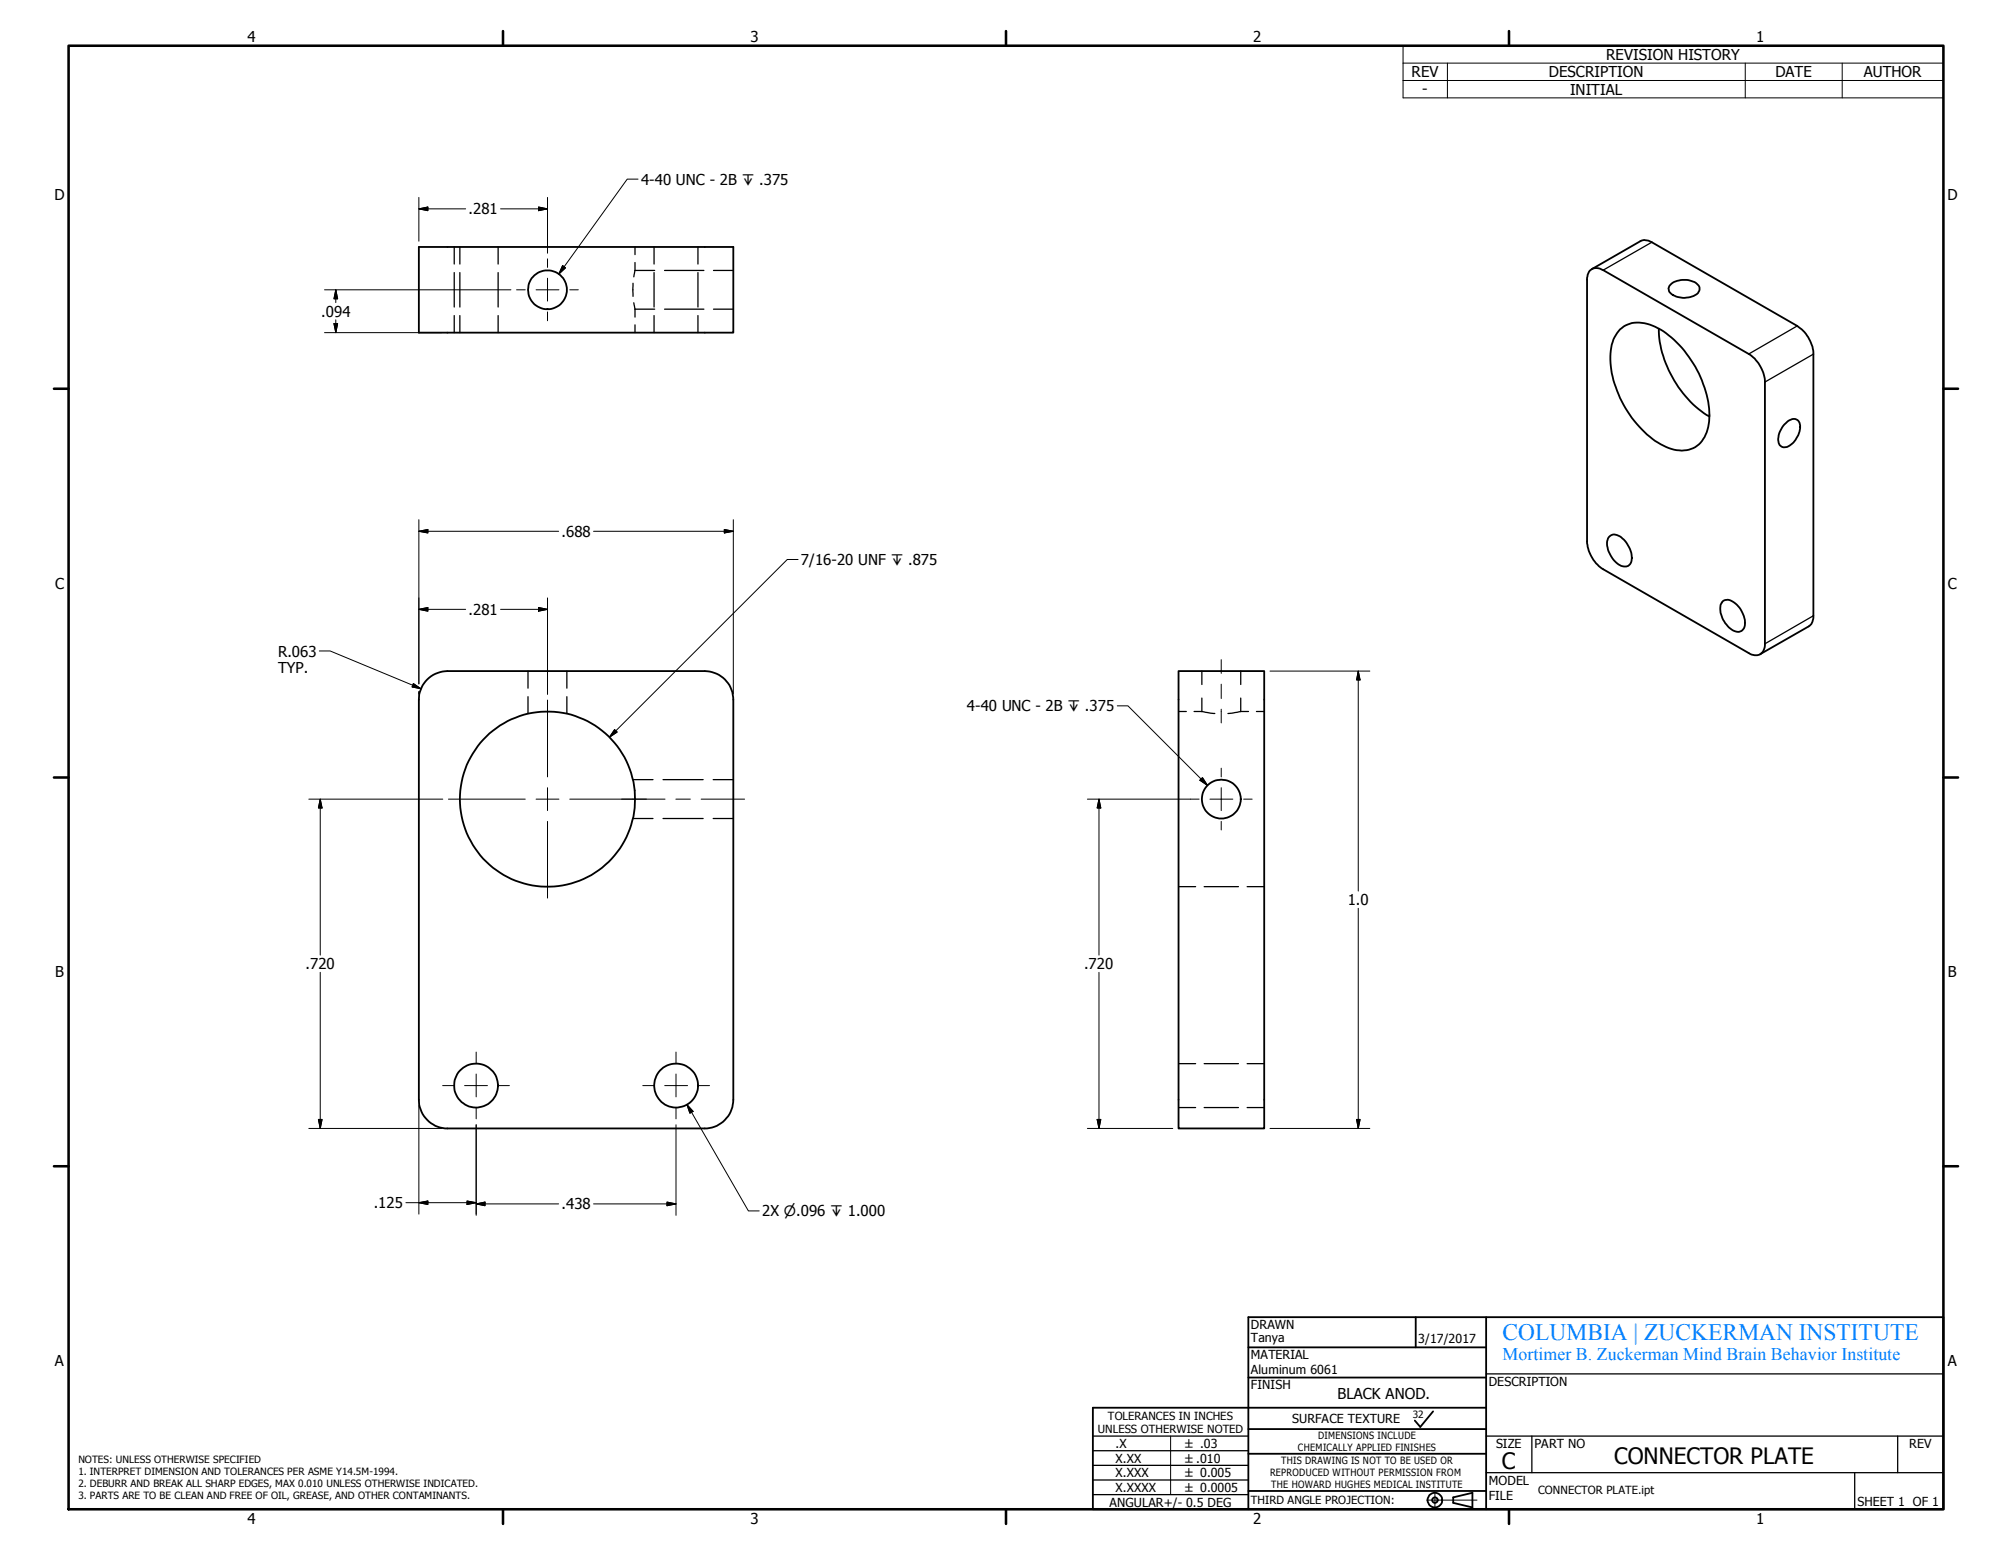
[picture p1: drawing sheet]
<svg xmlns="http://www.w3.org/2000/svg" width="279mm" height="216mm" viewBox="0 0 279 216" stroke-linecap="round" stroke-linejoin="round" font-family="sans-serif">
<g fill="none" stroke="#000" stroke-width=".25">
<path d="M58.2 34.3h43.6v11.9h-43.6zM220.9 37.5a1.47 1.47 0 0 1 1.7 0l20.2 11.6a5 5 0 0 1 2.3 3.9v36.4a1.36 1.36 0 0 1-.7 1.4 1.36 1.36 0 0 1-1.6-.1l-20.2-11.7a5 5 0 0 1-2.2-3.8v-36.6l.1-.5zM221.1 37.4l6.7-3.9a1.72 1.72 0 0 1 1.6 .1l20.2 11.7a4.9 4.9 0 0 1 2.2 3.9v36.3a1.61 1.61 0 0 1-.6 1.5l-6.8 3.8M232.1 39.4a3 3 0 0 1 3.8 .2 1.09 1.09 0 0 1-1 1.6 2.67 2.67 0 0 1-3.1-.9l-.1-.3 .1-.2zM225 45.7a4 4 0 0 1 4.5-.5 13 13 0 0 1 5.9 5.7 12.8 12.8 0 0 1 1.8 8.4 3.7 3.7 0 0 1-3.3 3.2 7.4 7.4 0 0 1-5.6-2.5 14.9 14.9 0 0 1-4.7-10.5 5.6 5.6 0 0 1 1.4-3.8zM230.4 45.6a15.2 15.2 0 0 0 7 12.2M247.8 58.9a1.51 1.51 0 0 1 1.8-.6 1.97 1.97 0 0 1-.1 2.5 1.82 1.82 0 0 1-2.1 1.2 1.73 1.73 0 0 1-.2-2.2zM223.5 74.5a1.43 1.43 0 0 1 2 .4l.2 .2a3.1 3.1 0 0 1 .7 3.1 1.2 1.2 0 0 1-1.8 0 3.4 3.4 0 0 1-1.3-3.4zM59.3 94.3a4 4 0 0 1 2.8-1.1h35.8a4 4 0 0 1 3.9 3.9v55.6a4 4 0 0 1-3.9 4h-35.8a4 4 0 0 1-3.9-4v-55.6a4.1 4.1 0 0 1 1.1-2.8zM163.7 93.2h11.9v63.5h-11.9zM239.2 83.5a1.19 1.19 0 0 1 1.6 .2 3.4 3.4 0 0 1 1.4 3.5 1.15 1.15 0 0 1-1.9 .1 3.4 3.4 0 0 1-1.3-3.5zM173.4 191.3h33"/>
<path d="M173.4 187.1h33M173.4 198.4h33M196.6 182.9v4.2M199 196l-1.8 2.1-.7-.9M206.4 195.5h-54.6v14h118.1v-26.6h-96.5v26.7M206.4 182.9v26.6M173.4 207h33M173.4 201.8h33M201.8 207.9l2.7-.6v2l-2.7-.6z"/>
<circle cx="76" cy="40.2" r="2.7"/>
<circle cx="76" cy="111" r="12.2"/>
<circle cx="169.6" cy="110.9" r="2.7"/>
<circle cx="66.1" cy="150.7" r="3.1"/>
<circle cx="93.9" cy="150.7" r="3.1"/>
<circle cx="199.3" cy="208.3" r="1.02"/>
<circle cx="199.3" cy="208.3" r=".38"/>
</g>
<g fill="none" stroke="#000" stroke-width=".18">
<path d="M63.1 34.3v2.4M63.1 37.8v4.8M63.9 34.3v2.4M63.9 37.8v4.8M69.2 34.3v2.4M69.2 37.8v4.8M87.9 39.3v1.8M88.2 37.5l-.2 .9M88.2 37.5h2.7M88.2 34.3v1M88.2 36.4v1.1M90.8 34.3v2.4"/>
<path d="M90.8 37.8v4.8M92.3 37.5h5.4M96.9 34.3v2.4M96.9 37.8v4.8M99.1 37.5h2.7M229.4 33.6l-6.8 3.9M63.1 43.8v2.4M63.9 43.8v2.4M69.2 43.8v2.4M88 42l.2 .9M88.2 42.9v1.1M88.2 45.1v1.1"/>
<path d="M88.2 42.9h2.7M90.8 43.8v2.4M92.3 42.9h5.4M96.9 43.8v2.4M99.1 42.9h2.7M249.6 45.3l-6.8 3.8M251.8 49.2l-6.7 3.8M73.3 93.2v2.3M73.3 96.7v2.4M78.7 93.2v2.3M78.7 96.7v2.4M163.7 98.8h1"/>
<path d="M165.8 98.8h1.1M166.9 98.8l1.8 .3M166.9 93.2v1.8M166.9 96.9v1.9M172.3 93.2v1.8M172.3 96.9v1.9M172.3 98.8l-1.8 .3M172.3 98.8h1.1M174.5 98.8h1.1M251.8 85.5l-6.7 3.9M87.9 108.2h2.8M87.9 113.6h2.8"/>
<path d="M92.1 108.2h5.5M92.1 113.6h5.5M99 108.2h2.8M99 113.6h2.8M163.7 123.1h2.3M167.2 123.1h4.8M173.2 123.1h2.4M163.7 147.7h2.3M163.7 153.8h2.3M167.2 147.7h4.8M167.2 153.8h4.8M173.2 147.7h2.4"/>
<path d="M173.2 153.8h2.4M151.8 199.4h21.6M206.4 190.8h63.5M206.4 199.4h63.5M212.7 199.4v5.1M263.5 199.4v5.1M151.8 207.5h21.6M151.8 205.5h21.6M151.8 203.5h21.6M151.8 201.4h21.6M206.4 204.5h63.5M257.6 204.5v5"/>
</g>
<g fill="none" stroke="#000" stroke-width=".36">
<path d="M9.5 6.3h260.4v203.2h-260.4zM69.8 4.3v2M139.7 4.3v2M209.5 4.3v2M7.5 54h2M269.9 54h2M7.5 107.9h2M269.9 107.9h2M7.5 161.9h2M269.9 161.9h2M69.8 209.5v2.1M139.7 209.5v2.1"/>
<path d="M209.5 209.5v2.1"/>
</g>
<g fill="none" stroke="#000" stroke-width=".14">
<path d="M194.8 6.3h75.1v7.3h-75.1zM194.8 8.8h75.1M194.8 11.2h75.1M201 8.8v4.8M242.4 8.8v4.8M255.8 8.8v4.8M58.2 27.4v6.1M58.2 29l1.2-.3v.6zM58.2 29h6.5M69.5 29h6.5M74.8 28.7l1.2 .3-1.2 .3zM76 27.4v7.8"/>
<path d="M76 35.9v1.2M76 38.6v3.2M78.1 36.9l.4 .3-.9 .9zM88.6 24.9h-1.5l-9.5 13.2M45.1 46.2h16.2M45.1 40.2h25.9M46.4 44.9h.5l-.3 1.3zM46.6 44.4v1.8M46.6 40.2l.3 1.3h-.5zM46.6 40.2v1.8M71.7 40.2h1.2M74.4 40.2h3.2"/>
<path d="M76 43.3v1.2M79.1 40.2h1.2M58.2 73.8l1.2-.3v.5zM58.2 72.2v22.8M77.6 73.8h-19.4M82.4 73.8h19.4M100.6 73.5l1.2 .3-1.2 .2zM101.8 72.2v24.2M110.8 77.7h-1.5l-24.7 24.7M44.3 90.4h1.5l12.7 5.2M57.4 94.9l1.1 .7-1.3-.2zM58.2 96v.4"/>
<path d="M58.2 84.6l1.2-.3v.6zM64.7 84.6h-6.5M69.5 84.6h6.5M74.8 84.3l1.2 .3-1.2 .3zM76 83v13.4M76 97.2v10.7M155.2 98h1.4l11.1 11.1M169.6 91.6v1.9M169.6 95v2M169.6 98.5v1.9M176.4 93.2h13.8M188.6 93.2v30.5"/>
<path d="M188.6 93.2l.3 1.2h-.5zM42.9 111h18.6M44.5 111v21.6M44.5 111l.2 1.2h-.5zM62.3 111h10.6M74.4 111h3.2M76 109.4v3.1M76 114v10.7M79.1 111h13.3M85.3 101.3l.4 .3-1.1 .8zM93.9 111h2M97.4 111h6"/>
<path d="M152.6 111v21.6M152.6 111l.3 1.2h-.5zM166.5 111h-15.5M167 108l.7 1.1-1.1-.8zM168 111h3.2M169.6 106.7v1.2M169.6 109.4v3.1M169.6 114v1.2M172.7 111h1.2M44.5 135v21.7M152.6 135v21.7M188.6 126.1v30.6"/>
<path d="M42.9 156.7h18.4M44.2 155.4h.5l-.2 1.3zM58.2 153.5v15.1M61.5 150.7h1.5M64.5 150.7h3.2M66.1 146.1v1.5M66.1 149.1v3.2M66.1 153.8v1.5M66.1 156.2v12.5M69.2 150.7h1.5M89.3 150.7h1.5M92.3 150.7h3.2"/>
<path d="M93.9 146.1v1.5M93.9 149.1v3.2M93.9 153.8v1.5M93.9 156.2v12.5M95.4 153.4l8.5 14.7h1.5M95.4 153.4l.8 .9-.4 .3zM97 150.7h1.5M151 156.7h11.9M152.4 155.4h.5l-.3 1.3zM176.4 156.7h13.8M188.4 155.4h.5l-.3 1.3zM56.4 167h9.7"/>
<path d="M58.2 167l1.2-.2v.4zM64.9 166.8l1.2 .2-1.2 .2zM66.1 167.2l1.3-.3v.5zM66.1 167.2h11.5M82.4 167.2h11.5M92.6 166.9l1.3 .3-1.3 .2zM162.6 199.4v8.1M198.1 208.3h7M199.3 207.1v2.3"/>
</g>
<g fill="#000" stroke="#000" stroke-width=".14">
<path d="M58.2 29l1.2-.3v.6zM74.8 28.7l1.2 .3-1.2 .3zM78.1 36.9l.4 .3-.9 .9zM46.4 44.9h.5l-.3 1.3zM46.6 40.2l.3 1.3h-.5zM58.2 73.8l1.2-.3v.5zM100.6 73.5l1.2 .3-1.2 .2zM57.4 94.9l1.1 .7-1.3-.2zM58.2 84.6l1.2-.3v.6zM74.8 84.3l1.2 .3-1.2 .3zM188.6 93.2l.3 1.2h-.5zM44.5 111l.2 1.2h-.5z"/>
<path d="M85.3 101.3l.4 .3-1.1 .8zM152.6 111l.3 1.2h-.5zM167 108l.7 1.1-1.1-.8zM44.2 155.4h.5l-.2 1.3zM95.4 153.4l.8 .9-.4 .3zM152.4 155.4h.5l-.3 1.3zM188.4 155.4h.5l-.3 1.3zM58.2 167l1.2-.2v.4zM64.9 166.8l1.2 .2-1.2 .2zM66.1 167.2l1.3-.3v.5zM92.6 166.9l1.3 .3-1.3 .2z"/>
</g>
<text font-size="3.3" fill="#0080ff" x="208.6" y="186">COLUMBIA | ZUCKERMAN INSTITUTE</text>
<g font-size="3.1">
<text x="224.1" y="203.3">CONNECTOR PLATE</text>
<text x="208.6" y="204">C</text>
</g>
<text font-size="2.5" fill="#0080ff" x="208.6" y="188.8">Mortimer B. Zuckerman Mind Brain Behavior Institute</text>
<g font-size="2.1">
<text x="34.4" y="5.9">4</text>
<text x="104.2" y="5.9">3</text>
<text x="174" y="5.9">2</text>
<text x="243.9" y="5.9">1</text>
<text x="196" y="10.8">REV</text>
<text x="215.1" y="10.8">DESCRIPTION</text>
<text x="223" y="8.3">REVISION HISTORY</text>
<text x="246.5" y="10.8">DATE</text>
<text x="258.8" y="10.8">AUTHOR</text>
<text x="197.5" y="13.1">-</text>
<text x="218" y="13.2">INITIAL</text>
<text x="7.6" y="27.8">D</text>
<text x="65.1" y="29.8">.281</text>
<text x="89" y="25.6">4-40 UNC - 2B ↧ .375</text>
<text x="270.4" y="27.8">D</text>
<text x="44.6" y="44">.094</text>
<text x="78" y="74.5">.688</text>
<text x="7.6" y="81.7">C</text>
<text x="111.2" y="78.4">7/16-20 UNF ↧ .875</text>
<text x="270.5" y="81.7">C</text>
<text x="65.1" y="85.4">.281</text>
<text x="38.6" y="91.2">R.063</text>
<text x="38.6" y="93.5">TYP.</text>
<text x="134.3" y="98.8">4-40 UNC - 2B ↧ .375</text>
<text x="187.2" y="125.7">1.0</text>
<text x="7.6" y="135.7">B</text>
<text x="42.4" y="134.6">.720</text>
<text x="150.5" y="134.6">.720</text>
<text x="270.5" y="135.7">B</text>
<text x="51.9" y="167.7">.125</text>
<text x="78" y="167.9">.438</text>
<text x="105.8" y="168.9">2X ⌀.096 ↧ 1.000</text>
<text x="7.6" y="189.7">A</text>
<text x="270.5" y="189.7">A</text>
<text x="185.7" y="194.3">BLACK ANOD.</text>
<text x="34.4" y="211.6">4</text>
<text x="104.2" y="211.6">3</text>
<text x="174" y="211.6">2</text>
<text x="243.9" y="211.6">1</text>
</g>
<g font-size="1.7">
<text x="173.7" y="184.5">DRAWN</text>
<text x="173.7" y="188.7">MATERIAL</text>
<text x="173.7" y="186.3">Tanya</text>
<text x="173.7" y="190.8">Aluminum 6061</text>
<text x="197" y="186.4">3/17/2017</text>
<text x="173.7" y="192.9">FINISH</text>
<text x="179.4" y="197.6">SURFACE TEXTURE</text>
<text x="206.7" y="192.4">DESCRIPTION</text>
<text x="154.9" y="201">.X</text>
<text x="154.9" y="203.1">X.XX</text>
<text x="207.8" y="201">SIZE</text>
<text x="213.1" y="201.1">PART NO</text>
<text x="265.1" y="201">REV</text>
<text x="154.1" y="209.2">ANGULAR+/- 0.5 DEG</text>
<text x="154.9" y="205.1">X.XXX</text>
<text x="154.9" y="207.1">X.XXXX</text>
<text x="206.7" y="206.1">MODEL</text>
<text x="206.7" y="208.2">FILE</text>
<text x="257.9" y="209.1">SHEET 1 OF 1</text>
</g>
<g font-size="1.6">
<text x="153.8" y="197.1">TOLERANCES IN INCHES</text>
<text x="152.4" y="199">UNLESS OTHERWISE NOTED</text>
<text x="164.6" y="201.1">± .03</text>
<text x="164.6" y="203.1">±.010</text>
<text x="164.6" y="205.1">± 0.005</text>
<text x="164.6" y="207.2">± 0.0005</text>
<text x="173.7" y="208.8">THIRD ANGLE PROJECTION:</text>
<text x="213.6" y="207.4">CONNECTOR PLATE.ipt</text>
</g>
<g font-size="1.4">
<text x="196.2" y="196.9">32</text>
<text x="10.9" y="203.1">NOTES: UNLESS OTHERWISE SPECIFIED</text>
<text x="177.9" y="203.3">THIS DRAWING IS NOT TO BE USED OR</text>
<text x="180.2" y="201.5">CHEMICALLY APPLIED FINISHES</text>
<text x="183" y="199.9">DIMENSIONS INCLUDE</text>
<text x="10.9" y="204.7">1. INTERPRET DIMENSION AND TOLERANCES PER ASME Y14.5M-1994.</text>
<text x="10.9" y="206.4">2. DEBURR AND BREAK ALL SHARP EDGES, MAX 0.010 UNLESS OTHERWISE INDICATED.</text>
<text x="10.9" y="208.1">3. PARTS ARE TO BE CLEAN AND FREE OF OIL, GREASE, AND OTHER CONTAMINANTS.</text>
<text x="176.4" y="205">REPRODUCED WITHOUT PERMISSION FROM</text>
<text x="176.5" y="206.6">THE HOWARD HUGHES MEDICAL INSTITUTE</text>
</g>
</svg>
